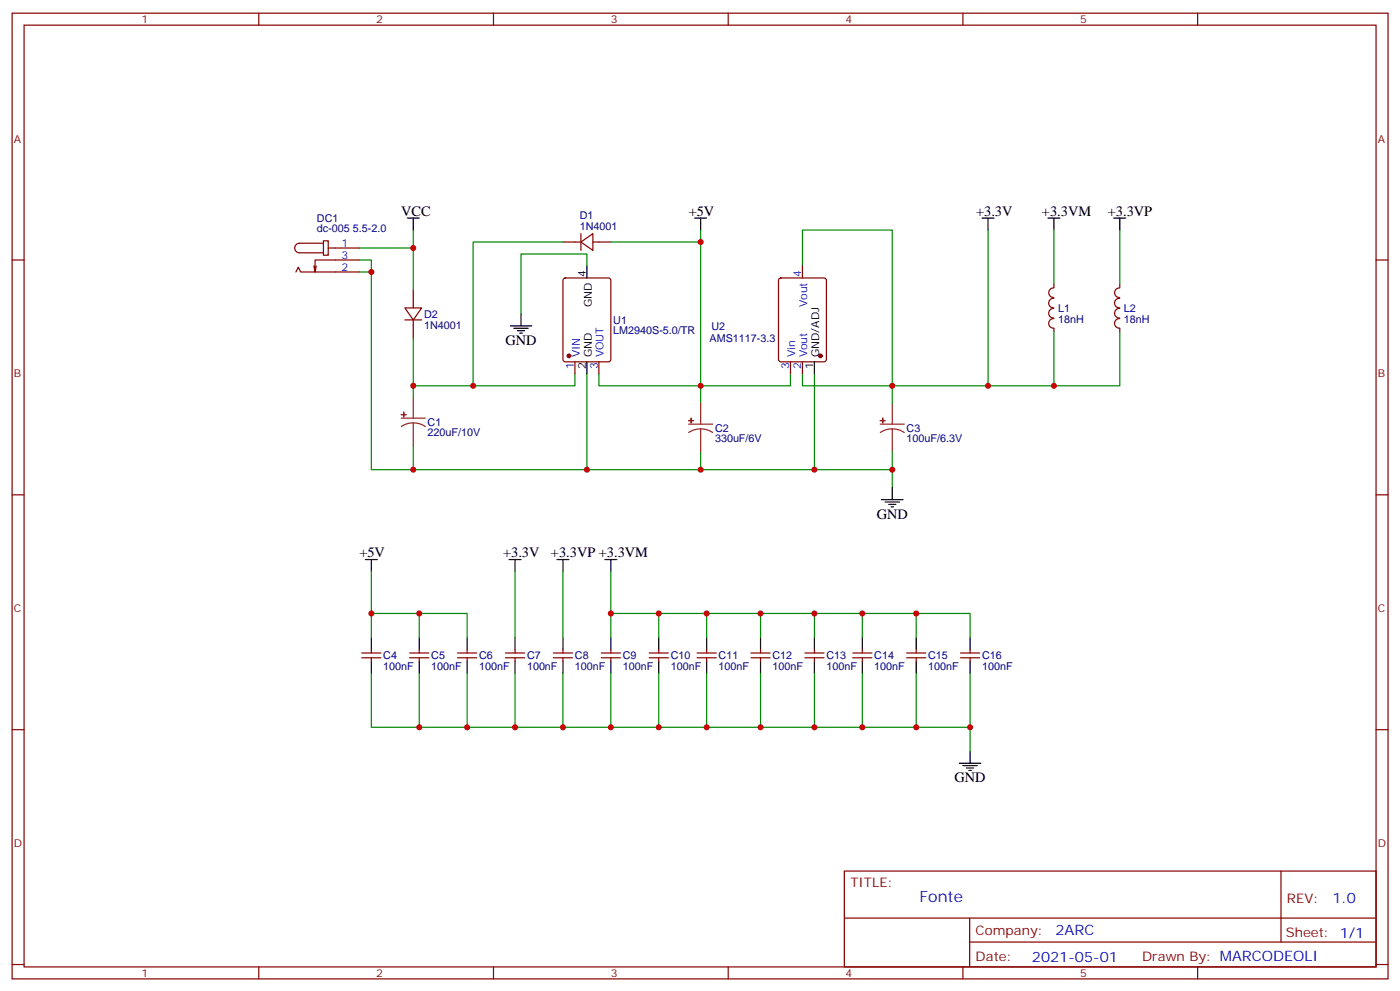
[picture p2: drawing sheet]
<svg xmlns="http://www.w3.org/2000/svg" width="412mm" height="292mm" viewBox="0 0 412 292" stroke-linecap="round" stroke-linejoin="round" font-family="sans-serif">
<g fill="none" stroke="#870000" stroke-width=".35">
<path d="M3.6 3.9h405.3v284.3h-405.3zM7.1 7.4h398.3v277.3h-398.3zM76.2 3.9v3.5M145.4 3.9v3.5M214.5 3.9v3.5M283.7 3.9v3.5M352.8 3.9v3.5M3.6 76.6h3.5M93.2 78.3l-.4 1.8M95.3 70.9h1.4v4.2h-1.4zM95.3 71.6h-7.1a1.41 1.41 0 0 0-1.4 1.4 1.41 1.41 0 0 0 1.4 1.4h7.1M96.7 73h9.2"/>
<path d="M105.9 76.6h-13.1v3.5l-.3-1.8M165.8 71.3h5.3M171.1 71.3l3.6-2.5v4.9zM171.1 68.8v4.9M174.7 71.3h5.3M236.4 78.3v3.5M405.4 76.6h3.5M87.2 80.1l.7-1.4 .7 1.4h17.3M119.3 90.7h4.9l-2.5 3.5zM119.3 94.2h4.9M121.7 85.4v5.3M121.7 94.2v5.3"/>
<path d="M166.1 82.1l.4-.3h12.7l.7 .5 .1 23.5-.5 .7h-13l-.6-.4-.1-23.6zM229.6 82.1l.4-.3h12.7l.7 .5 .1 23.5-.5 .7h-13l-.6-.4-.1-23.6zM310.5 90.8a1.41 1.41 0 0 0-1.6 1.4 1.41 1.41 0 0 0 1.6 1.4M310.5 87.8a1.41 1.41 0 0 0-1.6 1.4 1.41 1.41 0 0 0 1.6 1.4M310.5 93.8a1.41 1.41 0 0 0-1.6 1.4 1.41 1.41 0 0 0 1.6 1.4M310.5 84.8a1.41 1.41 0 0 0-1.5 1.4 1.41 1.41 0 0 0 1.5 1.4M310.5 83.6v1.1M310.5 96.7v1M329.9 90.8a1.41 1.41 0 0 0-1.6 1.4 1.41 1.41 0 0 0 1.6 1.4M329.9 87.8a1.41 1.41 0 0 0-1.6 1.4 1.41 1.41 0 0 0 1.6 1.4M329.9 93.8a1.41 1.41 0 0 0-1.6 1.4 1.41 1.41 0 0 0 1.6 1.4v1.1M329.9 84.8a1.41 1.41 0 0 0-1.5 1.4 1.41 1.41 0 0 0 1.5 1.4"/>
<path d="M329.9 83.6v1.1M169.4 106.5v3.6M176.4 106.5v3.6M232.9 106.5v3.6M236.4 106.5v3.6M3.6 145.7h3.5M405.4 145.7h3.5M106.6 193.7h5.6M106.6 192.3h5.6M109.4 191.2v1.1M109.4 193.7v1M120.7 193.7h5.6"/>
<path d="M120.7 192.3h5.6M123.5 191.2v1.1M123.5 193.7v1M134.8 193.7h5.6M134.8 192.3h5.6M137.6 191.2v1.1M137.6 193.7v1M148.9 193.7h5.7M148.9 192.3h5.7M151.7 191.2v1.1M151.7 193.7v1M163 193.7h5.7"/>
<path d="M163 192.3h5.7M165.8 191.2v1.1M165.8 193.7v1M177.1 193.7h5.7M177.1 192.3h5.7M180 191.2v1.1M180 193.7v1M191.2 193.7h5.7M191.2 192.3h5.7M194.1 191.2v1.1M194.1 193.7v1M205.4 193.7h5.6"/>
<path d="M205.4 192.3h5.6M208.2 191.2v1.1M208.2 193.7v1M221.2 193.7h5.7M221.2 192.3h5.7M224 191.2v1.1M224 193.7v1M237.1 193.7h5.6M237.1 192.3h5.6M239.9 191.2v1.1M239.9 193.7v1M251.2 193.7h5.7"/>
<path d="M251.2 192.3h5.7M254 191.2v1.1M254 193.7v1M267.1 193.7h5.6M267.1 192.3h5.6M269.9 191.2v1.1M269.9 193.7v1M283 193.7h5.6M283 192.3h5.6M285.8 191.2v1.1M285.8 193.7v1M3.6 214.8h3.5"/>
<path d="M405.4 214.8h3.5M248.7 256.5h156.7v28.2h-156.7zM377.4 256.5v20.9M248.8 270.3h156.4M285.7 277.4h119.5M285.7 270.3v14.1M3.6 284h3.5M76.2 284.7v3.5M145.4 284.7v3.5M214.5 284.7v3.5M283.7 284.7v3.5M352.8 284.7v3.5"/>
<path d="M405.4 284h3.5"/>
</g>
<g fill="none" stroke="#8c2424" stroke-width=".35">
<path d="M121.7 117.1v6M206.4 118.9v6M262.9 118.9v6M118.2 123.1h7.1M121.7 124.5l-1.8 .3-1.7 .8M121.7 124.5l1.9 .3 1.7 .8M121.7 124.5v6.7M202.9 124.9h7M206.4 126.3l1.9 .2 1.6 .9M206.4 126.3l-1.8 .2-1.7 .9M206.4 126.3v6.7M259.3 124.9h7.1"/>
<path d="M262.9 126.3l1.8 .2 1.7 .9M262.9 126.3l-1.9 .2-1.7 .9M262.9 126.3v6.7"/>
</g>
<g fill="#8c2424" stroke="#8c2424" stroke-width=".35">
<path d="M259.3 123.8l1.4 .1z"/>
<path d="M260 123.1l.1 1.4z"/>
<path d="M118.9 121.4l.1 1.4z"/>
<path d="M118.2 122.1h1.4z"/>
<path d="M202.9 123.8l1.4 .1z"/>
<path d="M203.6 123.1v1.4z"/>
</g>
<g fill="none" stroke="#000" stroke-width=".35">
<path d="M120 64.2h3.5M121.7 64.2v3.5M172.9 78.3v3.5M204.6 64.2h3.6M206.4 64.2v3.5M289.3 64.2h3.5M291.1 64.2v3.5M308.7 64.2h3.5M310.5 64.2v3.5M328.1 64.2h3.5M329.9 64.2v3.5M150.3 96h6.4"/>
<path d="M151.4 96.7h4.2M152.4 97.4h2.2M153.1 98.1h.7M153.5 92.4v3.6M172.9 106.5v3.6M239.9 106.5v3.6M259.7 147.1h6.3M260.7 147.8h4.3M261.8 148.5h2.1M262.5 149.2h.7M262.9 143.6v3.5M107.6 164.7h3.6"/>
<path d="M109.4 164.7v3.6M150 164.7h3.5M151.7 164.7v3.6M164.1 164.7h3.5M165.8 164.7v3.6M178.2 164.7h3.5M180 164.7v3.6M109.4 187.7v3.5M109.4 194.7v3.6M123.5 187.7v3.5M123.5 194.7v3.6M137.6 187.7v3.5"/>
<path d="M137.6 194.7v3.6M151.7 187.7v3.5M151.7 194.7v3.6M165.8 187.7v3.5M165.8 194.7v3.6M180 187.7v3.5M180 194.7v3.6M194.1 187.7v3.5M194.1 194.7v3.6M208.2 187.7v3.5M208.2 194.7v3.6M224 187.7v3.5"/>
<path d="M224 194.7v3.6M239.9 187.7v3.5M239.9 194.7v3.6M254 187.7v3.5M254 194.7v3.6M269.9 187.7v3.5M269.9 194.7v3.6M285.8 187.7v3.5M285.8 194.7v3.6M282.6 224.7h6.4M283.7 225.4h4.2M284.7 226.1h2.1"/>
<path d="M285.4 226.8h.7M285.8 221.2v3.5"/>
</g>
<g fill="none" stroke="#008700" stroke-width=".35">
<path d="M105.9 76.6h3.5v61.7h12.3v-7.1M105.9 73h15.8M121.7 67.7v17.7M165.8 71.3h-26.4v42.3h-17.7M172.9 78.3v-3.5h-19.4v17.6M180 71.3h26.4v42.3h-30v-3.5M206.4 67.7v3.6M236.4 78.3v-10.6h26.5v51.2M291.1 67.7v45.9h-54.7v-3.5M310.5 67.7v15.9M329.9 67.7v15.9M105.9 80.1h3.5"/>
<path d="M121.7 99.5v17.6M310.5 97.7v15.9h-19.4M329.9 97.7v15.9h-19.4M169.4 110.1v3.5h-30M172.9 110.1v28.2h-51.2M232.9 110.1v3.5h-26.5v5.3M239.9 110.1v28.2M172.9 138.3h90v5.3M206.4 133v5.3M262.9 133v5.3M109.4 168.3v19.4M151.7 168.3v19.4"/>
<path d="M165.8 168.3v19.4M180 168.3v19.4M109.4 198.3v15.8h28.2M109.4 180.6h14.1v7.1M123.5 180.6h14.1v7.1M123.5 198.3v15.8M137.6 198.3v15.8h14.1M151.7 198.3v15.8h14.1M165.8 198.3v15.8h14.2M180 198.3v15.8h14.1M180 180.6h105.8v7.1M194.1 198.3v15.8h14.1"/>
<path d="M194.1 180.6v7.1M208.2 198.3v15.8h15.8M208.2 180.6v7.1M224 198.3v15.8h15.9M224 180.6v7.1M239.9 198.3v15.8h14.1M239.9 180.6v7.1M254 198.3v15.8h31.8M254 180.6v7.1M269.9 180.6v7.1M269.9 198.3v15.8M285.8 198.3v22.9"/>
</g>
<g fill="#870000" stroke="#870000" stroke-width=".35">
<circle cx="167.6" cy="104.8" r=".53"/>
<circle cx="241.7" cy="104.8" r=".53"/>
</g>
<g fill="#c00">
<circle cx="194.1" cy="180.6" r=".88"/>
<circle cx="208.2" cy="180.6" r=".88"/>
<circle cx="224" cy="180.6" r=".88"/>
<circle cx="239.9" cy="180.6" r=".88"/>
<circle cx="254" cy="180.6" r=".88"/>
<circle cx="269.9" cy="180.6" r=".88"/>
<circle cx="180" cy="180.6" r=".88"/>
<circle cx="285.8" cy="214.1" r=".88"/>
<circle cx="239.9" cy="138.3" r=".88"/>
<circle cx="206.4" cy="138.3" r=".88"/>
<circle cx="172.9" cy="138.3" r=".88"/>
<circle cx="121.7" cy="73" r=".88"/>
<circle cx="262.9" cy="138.3" r=".88"/>
<circle cx="262.9" cy="113.6" r=".88"/>
<circle cx="206.4" cy="113.6" r=".88"/>
<circle cx="121.7" cy="113.6" r=".88"/>
<circle cx="291.1" cy="113.6" r=".88"/>
<circle cx="139.4" cy="113.6" r=".88"/>
<circle cx="121.7" cy="138.3" r=".88"/>
<circle cx="206.4" cy="71.3" r=".88"/>
<circle cx="109.4" cy="80.1" r=".88"/>
<circle cx="310.5" cy="113.6" r=".88"/>
<circle cx="254" cy="214.1" r=".88"/>
<circle cx="239.9" cy="214.1" r=".88"/>
<circle cx="224" cy="214.1" r=".88"/>
<circle cx="208.2" cy="214.1" r=".88"/>
<circle cx="194.1" cy="214.1" r=".88"/>
<circle cx="180" cy="214.1" r=".88"/>
<circle cx="165.8" cy="214.1" r=".88"/>
<circle cx="151.7" cy="214.1" r=".88"/>
<circle cx="137.6" cy="214.1" r=".88"/>
<circle cx="123.5" cy="214.1" r=".88"/>
<circle cx="109.4" cy="180.6" r=".88"/>
<circle cx="123.5" cy="180.6" r=".88"/>
<circle cx="269.9" cy="214.1" r=".88"/>
</g>
<text font-size="4.6" fill="#00f" x="270.8" y="265.5">Fonte</text>
<g font-size="4.2">
<text x="118.2" y="63.5">VCC</text>
<text x="202.9" y="63.5">+5V</text>
<text x="287.5" y="63.5">+3.3V</text>
<text x="307" y="63.5">+3.3VM</text>
<text x="326.4" y="63.5">+3.3VP</text>
<text x="148.9" y="101.6">GND</text>
<text x="258.3" y="152.8">GND</text>
<text x="105.9" y="164">+5V</text>
<text x="148.2" y="164">+3.3V</text>
<text x="162.3" y="164">+3.3VP +3.3VM</text>
<text x="281.2" y="230.4">GND</text>
</g>
<g font-size="4.2" fill="#00f">
<text x="392.5" y="265.7">1.0</text>
<text x="310.9" y="275.3">2ARC</text>
<text x="304" y="283.1">2021-05-01</text>
</g>
<g font-size="3.9" fill="#800">
<text x="250.5" y="261.1">TITLE:</text>
<text x="379.1" y="265.7">REV:</text>
<text x="287.4" y="275.3">Company:</text>
<text x="378.8" y="275.9">Sheet: 1/1</text>
<text x="287.4" y="282.9">Date:</text>
<text x="336.5" y="283">Drawn By: MARCODEOLI</text>
</g>
<g font-size="3.2" fill="#800">
<text x="41.7" y="6.9">1</text>
<text x="110.8" y="6.9">2</text>
<text x="180" y="6.9">3</text>
<text x="249.1" y="6.9">4</text>
<text x="318.2" y="6.9">5</text>
<text x="4.1" y="42">A</text>
<text x="405.9" y="42">A</text>
<text x="4.1" y="111.1">B</text>
<text x="405.9" y="111.1">B</text>
<text x="4.1" y="180.3">C</text>
<text x="405.9" y="180.3">C</text>
<text x="4.1" y="249.4">D</text>
<text x="405.9" y="249.4">D</text>
<text x="41.7" y="287.7">1</text>
<text x="110.8" y="287.7">2</text>
<text x="180" y="287.7">3</text>
<text x="249.1" y="287.7">4</text>
<text x="318.2" y="287.7">5</text>
</g>
<g font-size="3.2" fill="#000080">
<text x="93.4" y="65.3">DC1</text>
<text x="170.8" y="64.6">D1</text>
<text x="93.4" y="68.4">dc-005 5.5-2.0</text>
<text x="170.8" y="67.7">1N4001</text>
<text x="124.9" y="93.6">D2</text>
<text x="180.7" y="95.4">U1</text>
<text x="311.7" y="95">18nH</text>
<text x="311.7" y="91.8">L1</text>
<text x="331.1" y="95">18nH</text>
<text x="331.1" y="91.8">L2</text>
<text x="124.9" y="96.7">1N4001</text>
<text x="180.7" y="98.4">LM2940S-5.0/TR</text>
<text x="209" y="100.6">AMS1117-3.3</text>
<text x="209.6" y="97.1">U2</text>
<text x="126" y="125.4">C1</text>
<text x="126" y="128.5">220uF/10V</text>
<text x="210.6" y="130.3">330uF/6V</text>
<text x="210.6" y="127.1">C2</text>
<text x="267.1" y="130.3">100uF/6.3V</text>
<text x="267.1" y="127.1">C3</text>
<text x="112.9" y="197.3">100nF</text>
<text x="112.9" y="194.2">C4</text>
<text x="127" y="197.3">100nF</text>
<text x="127" y="194.2">C5</text>
<text x="141.1" y="197.3">100nF</text>
<text x="141.1" y="194.2">C6</text>
<text x="155.3" y="197.3">100nF</text>
<text x="155.3" y="194.2">C7</text>
<text x="169.4" y="197.3">100nF</text>
<text x="169.4" y="194.2">C8</text>
<text x="183.5" y="197.3">100nF</text>
<text x="183.5" y="194.2">C9</text>
<text x="197.6" y="197.3">100nF</text>
<text x="197.6" y="194.2">C10</text>
<text x="211.7" y="197.3">100nF</text>
<text x="211.7" y="194.2">C11</text>
<text x="227.6" y="197.3">100nF</text>
<text x="227.6" y="194.2">C12</text>
<text x="243.5" y="197.3">100nF</text>
<text x="243.5" y="194.2">C13</text>
<text x="257.6" y="197.3">100nF</text>
<text x="257.6" y="194.2">C14</text>
<text x="273.4" y="197.3">100nF</text>
<text x="273.4" y="194.2">C15</text>
<text x="289.3" y="197.3">100nF</text>
<text x="289.3" y="194.2">C16</text>
</g>
<g font-size="3.2" fill="#00f">
<text x="100.6" y="72.7">1</text>
<text x="100.6" y="76.2">3</text>
<text x="100.6" y="79.7">2</text>
<text x="236" y="81.7" transform="rotate(-90 236 81.7)">4</text>
<text x="237.8" y="90.5" transform="rotate(-90 237.8 90.5)">Vout</text>
<text x="170.8" y="105.2" transform="rotate(-90 170.8 105.2)">VIN</text>
<text x="177.8" y="105.2" transform="rotate(-90 177.8 105.2)">VOUT</text>
<text x="234.3" y="105.2" transform="rotate(-90 234.3 105.2)">Vin</text>
<text x="237.8" y="105.2" transform="rotate(-90 237.8 105.2)">Vout</text>
<text x="169" y="108.7" transform="rotate(-90 169 108.7)">1</text>
<text x="176.1" y="108.7" transform="rotate(-90 176.1 108.7)">3</text>
<text x="232.5" y="108.7" transform="rotate(-90 232.5 108.7)">3</text>
<text x="236" y="108.7" transform="rotate(-90 236 108.7)">2</text>
</g>
<g font-size="3.2">
<text x="172.5" y="81.7" transform="rotate(-90 172.5 81.7)">4</text>
<text x="174.3" y="90.4" transform="rotate(-90 174.3 90.4)">GND</text>
<text x="174.3" y="105.2" transform="rotate(-90 174.3 105.2)">GND</text>
<text x="241.3" y="105.2" transform="rotate(-90 241.3 105.2)">GND/ADJ</text>
<text x="172.5" y="108.7" transform="rotate(-90 172.5 108.7)">2</text>
<text x="239.6" y="108.7" transform="rotate(-90 239.6 108.7)">1</text>
</g>
</svg>
